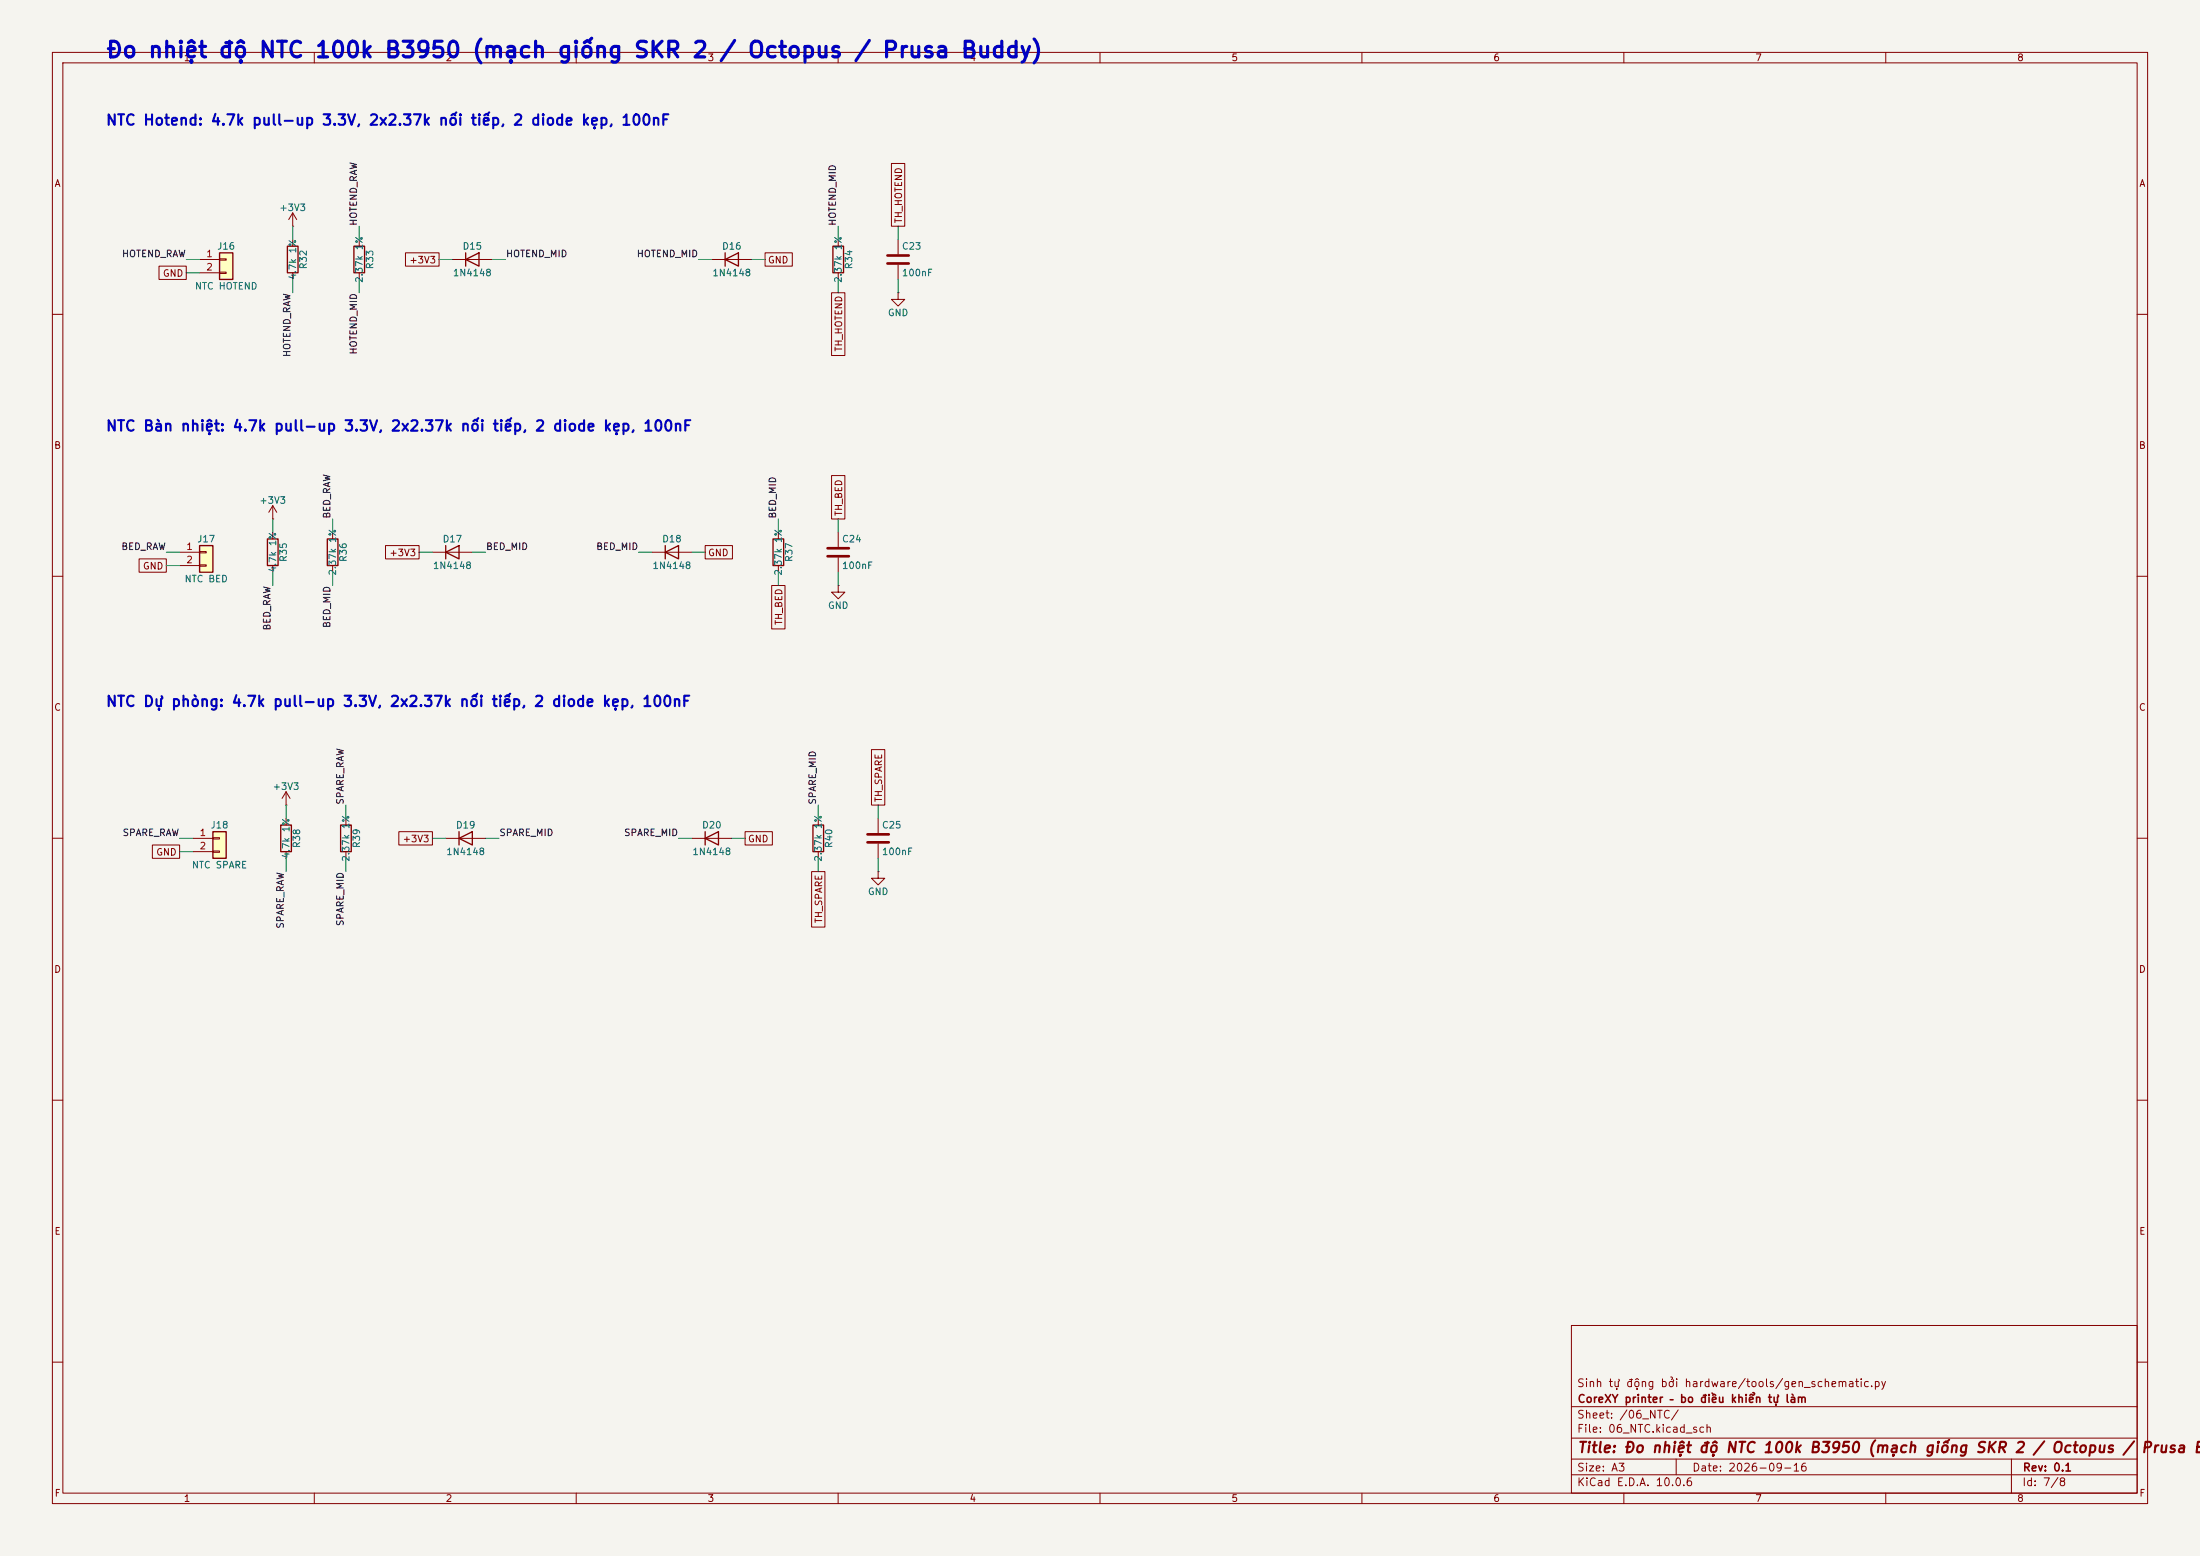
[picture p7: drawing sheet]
(kicad_sch
 (version 20250114)
 (generator "eeschema")
 (generator_version "9.0")
 (paper "A3")
 (title_block
  (title "Đo nhiệt độ NTC 100k B3950 (mạch giống SKR 2 / Octopus / Prusa Buddy)")
  (date "2026-09-16")
  (rev "0.1")
  (company "CoreXY printer – bo điều khiển tự làm")
  (comment 1 "Sinh tự động bởi hardware/tools/gen_schematic.py"))
 (lib_symbols
  (symbol "Connector_Generic:Conn_01x02"
   (pin_names
    (offset 1.016) (hide yes)) (exclude_from_sim no) (in_bom yes) (on_board yes)
   (in_pos_files yes)
   (duplicate_pin_numbers_are_jumpers no)
   (property "Reference" "J" (at 0 2.54 0) (show_name no) (do_not_autoplace no) (effects (font (size 1.27 1.27))))
   (property "Value" "Conn_01x02" (at 0 -5.08 0) (show_name no) (do_not_autoplace no) (effects (font (size 1.27 1.27))))
   (property "Footprint" "" (at 0 0 0) (show_name no) (do_not_autoplace no) (hide yes) (effects (font (size 1.27 1.27))))
   (property "Datasheet" "" (at 0 0 0) (show_name no) (do_not_autoplace no) (hide yes) (effects (font (size 1.27 1.27))))
   (property "Description" "Generic connector, single row, 01x02, script generated (kicad-library-utils/schlib/autogen/connector/)" (at 0 0 0) (show_name no) (do_not_autoplace no) (hide yes) (effects (font (size 1.27 1.27))))
   (symbol "Conn_01x02_1_1"
    (rectangle (start -1.27 1.27) (end 1.27 -3.81) (stroke (width 0.254) (type default)) (fill (type background)))
    (rectangle (start -1.27 0.127) (end 0 -0.127) (stroke (width 0.1524) (type default)) (fill (type none)))
    (rectangle (start -1.27 -2.413) (end 0 -2.667) (stroke (width 0.1524) (type default)) (fill (type none)))
    (pin passive line (at -5.08 0 0) (length 3.81) (name "Pin_1" (effects (font (size 1.27 1.27)))) (number "1" (effects (font (size 1.27 1.27)))))
    (pin passive line (at -5.08 -2.54 0) (length 3.81) (name "Pin_2" (effects (font (size 1.27 1.27)))) (number "2" (effects (font (size 1.27 1.27))))))
   (embedded_fonts no))
  (symbol "Device:R"
   (pin_numbers (hide yes))
   (pin_names
    (offset 0)) (exclude_from_sim no) (in_bom yes) (on_board yes)
   (in_pos_files yes)
   (duplicate_pin_numbers_are_jumpers no)
   (property "Reference" "R" (at 2.032 0 90) (show_name no) (do_not_autoplace no) (effects (font (size 1.27 1.27))))
   (property "Value" "R" (at 0 0 90) (show_name no) (do_not_autoplace no) (effects (font (size 1.27 1.27))))
   (property "Footprint" "" (at -1.778 0 90) (show_name no) (do_not_autoplace no) (hide yes) (effects (font (size 1.27 1.27))))
   (property "Datasheet" "" (at 0 0 0) (show_name no) (do_not_autoplace no) (hide yes) (effects (font (size 1.27 1.27))))
   (property "Description" "Resistor" (at 0 0 0) (show_name no) (do_not_autoplace no) (hide yes) (effects (font (size 1.27 1.27))))
   (symbol "R_0_1"
    (rectangle (start -1.016 -2.54) (end 1.016 2.54) (stroke (width 0.254) (type default)) (fill (type none))))
   (symbol "R_1_1"
    (pin passive line (at 0 3.81 270) (length 1.27) (name "" (effects (font (size 1.27 1.27)))) (number "1" (effects (font (size 1.27 1.27)))))
    (pin passive line (at 0 -3.81 90) (length 1.27) (name "" (effects (font (size 1.27 1.27)))) (number "2" (effects (font (size 1.27 1.27))))))
   (embedded_fonts no))
  (symbol "Device:D"
   (pin_numbers (hide yes))
   (pin_names
    (offset 1.016) (hide yes)) (exclude_from_sim no) (in_bom yes) (on_board yes)
   (in_pos_files yes)
   (duplicate_pin_numbers_are_jumpers no)
   (property "Reference" "D" (at 0 2.54 0) (show_name no) (do_not_autoplace no) (effects (font (size 1.27 1.27))))
   (property "Value" "D" (at 0 -2.54 0) (show_name no) (do_not_autoplace no) (effects (font (size 1.27 1.27))))
   (property "Footprint" "" (at 0 0 0) (show_name no) (do_not_autoplace no) (hide yes) (effects (font (size 1.27 1.27))))
   (property "Datasheet" "" (at 0 0 0) (show_name no) (do_not_autoplace no) (hide yes) (effects (font (size 1.27 1.27))))
   (property "Description" "Diode" (at 0 0 0) (show_name no) (do_not_autoplace no) (hide yes) (effects (font (size 1.27 1.27))))
   (property "Sim.Device" "D" (at 0 0 0) (show_name no) (do_not_autoplace no) (hide yes) (effects (font (size 1.27 1.27))))
   (property "Sim.Pins" "1=K 2=A" (at 0 0 0) (show_name no) (do_not_autoplace no) (hide yes) (effects (font (size 1.27 1.27))))
   (symbol "D_0_1"
    (polyline (pts (xy -1.27 1.27) (xy -1.27 -1.27)) (stroke (width 0.254) (type default)) (fill (type none)))
    (polyline (pts (xy 1.27 1.27) (xy 1.27 -1.27) (xy -1.27 0) (xy 1.27 1.27)) (stroke (width 0.254) (type default)) (fill (type none)))
    (polyline (pts (xy 1.27 0) (xy -1.27 0)) (stroke (width 0) (type default)) (fill (type none))))
   (symbol "D_1_1"
    (pin passive line (at -3.81 0 0) (length 2.54) (name "K" (effects (font (size 1.27 1.27)))) (number "1" (effects (font (size 1.27 1.27)))))
    (pin passive line (at 3.81 0 180) (length 2.54) (name "A" (effects (font (size 1.27 1.27)))) (number "2" (effects (font (size 1.27 1.27))))))
   (embedded_fonts no))
  (symbol "Device:C"
   (pin_numbers (hide yes))
   (pin_names
    (offset 0.254)) (exclude_from_sim no) (in_bom yes) (on_board yes)
   (in_pos_files yes)
   (duplicate_pin_numbers_are_jumpers no)
   (property "Reference" "C" (at 0.635 2.54 0) (show_name no) (do_not_autoplace no) (effects (font (size 1.27 1.27)) (justify left)))
   (property "Value" "C" (at 0.635 -2.54 0) (show_name no) (do_not_autoplace no) (effects (font (size 1.27 1.27)) (justify left)))
   (property "Footprint" "" (at 0.9652 -3.81 0) (show_name no) (do_not_autoplace no) (hide yes) (effects (font (size 1.27 1.27))))
   (property "Datasheet" "" (at 0 0 0) (show_name no) (do_not_autoplace no) (hide yes) (effects (font (size 1.27 1.27))))
   (property "Description" "Unpolarized capacitor" (at 0 0 0) (show_name no) (do_not_autoplace no) (hide yes) (effects (font (size 1.27 1.27))))
   (symbol "C_0_1"
    (polyline (pts (xy -2.032 0.762) (xy 2.032 0.762)) (stroke (width 0.508) (type default)) (fill (type none)))
    (polyline (pts (xy -2.032 -0.762) (xy 2.032 -0.762)) (stroke (width 0.508) (type default)) (fill (type none))))
   (symbol "C_1_1"
    (pin passive line (at 0 3.81 270) (length 2.794) (name "" (effects (font (size 1.27 1.27)))) (number "1" (effects (font (size 1.27 1.27)))))
    (pin passive line (at 0 -3.81 90) (length 2.794) (name "" (effects (font (size 1.27 1.27)))) (number "2" (effects (font (size 1.27 1.27))))))
   (embedded_fonts no))
  (symbol "power:+3V3"
   (power global)
   (pin_numbers (hide yes))
   (pin_names
    (offset 0) (hide yes)) (exclude_from_sim no) (in_bom yes) (on_board yes)
   (in_pos_files yes)
   (duplicate_pin_numbers_are_jumpers no)
   (property "Reference" "#PWR" (at 0 -3.81 0) (show_name no) (do_not_autoplace no) (hide yes) (effects (font (size 1.27 1.27))))
   (property "Value" "+3V3" (at 0 3.556 0) (show_name no) (do_not_autoplace no) (effects (font (size 1.27 1.27))))
   (property "Footprint" "" (at 0 0 0) (show_name no) (do_not_autoplace no) (hide yes) (effects (font (size 1.27 1.27))))
   (property "Datasheet" "" (at 0 0 0) (show_name no) (do_not_autoplace no) (hide yes) (effects (font (size 1.27 1.27))))
   (property "Description" "Power symbol creates a global label with name \"+3V3\"" (at 0 0 0) (show_name no) (do_not_autoplace no) (hide yes) (effects (font (size 1.27 1.27))))
   (symbol "+3V3_0_1"
    (polyline (pts (xy -0.762 1.27) (xy 0 2.54)) (stroke (width 0) (type default)) (fill (type none)))
    (polyline (pts (xy 0 2.54) (xy 0.762 1.27)) (stroke (width 0) (type default)) (fill (type none)))
    (polyline (pts (xy 0 0) (xy 0 2.54)) (stroke (width 0) (type default)) (fill (type none))))
   (symbol "+3V3_1_1"
    (pin power_in line (at 0 0 90) (length 0) (name "" (effects (font (size 1.27 1.27)))) (number "1" (effects (font (size 1.27 1.27))))))
   (embedded_fonts no))
  (symbol "power:GND"
   (power global)
   (pin_numbers (hide yes))
   (pin_names
    (offset 0) (hide yes)) (exclude_from_sim no) (in_bom yes) (on_board yes)
   (in_pos_files yes)
   (duplicate_pin_numbers_are_jumpers no)
   (property "Reference" "#PWR" (at 0 -6.35 0) (show_name no) (do_not_autoplace no) (hide yes) (effects (font (size 1.27 1.27))))
   (property "Value" "GND" (at 0 -3.81 0) (show_name no) (do_not_autoplace no) (effects (font (size 1.27 1.27))))
   (property "Footprint" "" (at 0 0 0) (show_name no) (do_not_autoplace no) (hide yes) (effects (font (size 1.27 1.27))))
   (property "Datasheet" "" (at 0 0 0) (show_name no) (do_not_autoplace no) (hide yes) (effects (font (size 1.27 1.27))))
   (property "Description" "Power symbol creates a global label with name \"GND\" , ground" (at 0 0 0) (show_name no) (do_not_autoplace no) (hide yes) (effects (font (size 1.27 1.27))))
   (symbol "GND_0_1"
    (polyline (pts (xy 0 0) (xy 0 -1.27) (xy 1.27 -1.27) (xy 0 -2.54) (xy -1.27 -1.27) (xy 0 -1.27)) (stroke (width 0) (type default)) (fill (type none))))
   (symbol "GND_1_1"
    (pin power_in line (at 0 0 270) (length 0) (name "" (effects (font (size 1.27 1.27)))) (number "1" (effects (font (size 1.27 1.27))))))
   (embedded_fonts no)))
 (text "Đo nhiệt độ NTC 100k B3950 (mạch giống SKR 2 / Octopus / Prusa Buddy)"
  (exclude_from_sim no)
  (at 20 8 0)
  (effects (font (size 3 3)
    (bold yes)) (justify left top)))
 (text "NTC Hotend: 4.7k pull-up 3.3V, 2x2.37k nối tiếp, 2 diode kẹp, 100nF"
  (exclude_from_sim no)
  (at 20 22 0)
  (effects (font (size 2 2)
    (bold yes)) (justify left top)))
 (symbol
  (lib_id "Connector_Generic:Conn_01x02")
  (at 43.18 49.53 0)
  (unit 1)
  (exclude_from_sim no)
  (in_bom yes)
  (on_board yes)
  (dnp no)
  (property "Reference" "J16" (at 43.18 46.99 0) (effects (font (size 1.27 1.27))))
  (property "Value" "NTC HOTEND" (at 43.18 54.61 0) (effects (font (size 1.27 1.27))))
  (property "Footprint" "Connector_JST:JST_XH_B2B-XH-A_1x02_P2.50mm_Vertical" (at 43.18 49.53 0) (effects (font (size 1.27 1.27)) (hide yes)))
  (property "Datasheet" "" (at 43.18 49.53 0) (effects (font (size 1.27 1.27)) (hide yes)))
  (property "Description" "Generic connector, single row, 01x02, script generated (kicad-library-utils/schlib/autogen/connector/)" (at 43.18 49.53 0) (effects (font (size 1.27 1.27)) (hide yes)))
  (pin "1")
  (pin "2"))
 (symbol
  (lib_id "Device:R")
  (at 55.88 49.53 0)
  (unit 1)
  (exclude_from_sim no)
  (in_bom yes)
  (on_board yes)
  (dnp no)
  (property "Reference" "R32" (at 57.912 49.53 90) (effects (font (size 1.27 1.27))))
  (property "Value" "4.7k 1%" (at 55.88 49.53 90) (effects (font (size 1.27 1.27))))
  (property "Footprint" "Resistor_THT:R_Axial_DIN0207_L6.3mm_D2.5mm_P10.16mm_Horizontal" (at 54.102 49.53 90) (effects (font (size 1.27 1.27)) (hide yes)))
  (property "Datasheet" "" (at 55.88 49.53 0) (effects (font (size 1.27 1.27)) (hide yes)))
  (property "Description" "Resistor" (at 55.88 49.53 0) (effects (font (size 1.27 1.27)) (hide yes)))
  (pin "1")
  (pin "2"))
 (symbol
  (lib_id "Device:R")
  (at 68.58 49.53 0)
  (unit 1)
  (exclude_from_sim no)
  (in_bom yes)
  (on_board yes)
  (dnp no)
  (property "Reference" "R33" (at 70.612 49.53 90) (effects (font (size 1.27 1.27))))
  (property "Value" "2.37k 1%" (at 68.58 49.53 90) (effects (font (size 1.27 1.27))))
  (property "Footprint" "Resistor_THT:R_Axial_DIN0207_L6.3mm_D2.5mm_P10.16mm_Horizontal" (at 66.802 49.53 90) (effects (font (size 1.27 1.27)) (hide yes)))
  (property "Datasheet" "" (at 68.58 49.53 0) (effects (font (size 1.27 1.27)) (hide yes)))
  (property "Description" "Resistor" (at 68.58 49.53 0) (effects (font (size 1.27 1.27)) (hide yes)))
  (pin "1")
  (pin "2"))
 (symbol
  (lib_id "Device:D")
  (at 90.17 49.53 0)
  (unit 1)
  (exclude_from_sim no)
  (in_bom yes)
  (on_board yes)
  (dnp no)
  (property "Reference" "D15" (at 90.17 46.99 0) (effects (font (size 1.27 1.27))))
  (property "Value" "1N4148" (at 90.17 52.07 0) (effects (font (size 1.27 1.27))))
  (property "Footprint" "Diode_THT:D_DO-35_SOD27_P7.62mm_Horizontal" (at 90.17 49.53 0) (effects (font (size 1.27 1.27)) (hide yes)))
  (property "Datasheet" "" (at 90.17 49.53 0) (effects (font (size 1.27 1.27)) (hide yes)))
  (property "Description" "Diode" (at 90.17 49.53 0) (effects (font (size 1.27 1.27)) (hide yes)))
  (property "Sim.Device" "D" (at 90.17 49.53 0) (effects (font (size 1.27 1.27)) (hide yes)))
  (property "Sim.Pins" "1=K 2=A" (at 90.17 49.53 0) (effects (font (size 1.27 1.27)) (hide yes)))
  (pin "1")
  (pin "2"))
 (symbol
  (lib_id "Device:D")
  (at 139.7 49.53 0)
  (unit 1)
  (exclude_from_sim no)
  (in_bom yes)
  (on_board yes)
  (dnp no)
  (property "Reference" "D16" (at 139.7 46.99 0) (effects (font (size 1.27 1.27))))
  (property "Value" "1N4148" (at 139.7 52.07 0) (effects (font (size 1.27 1.27))))
  (property "Footprint" "Diode_THT:D_DO-35_SOD27_P7.62mm_Horizontal" (at 139.7 49.53 0) (effects (font (size 1.27 1.27)) (hide yes)))
  (property "Datasheet" "" (at 139.7 49.53 0) (effects (font (size 1.27 1.27)) (hide yes)))
  (property "Description" "Diode" (at 139.7 49.53 0) (effects (font (size 1.27 1.27)) (hide yes)))
  (property "Sim.Device" "D" (at 139.7 49.53 0) (effects (font (size 1.27 1.27)) (hide yes)))
  (property "Sim.Pins" "1=K 2=A" (at 139.7 49.53 0) (effects (font (size 1.27 1.27)) (hide yes)))
  (pin "1")
  (pin "2"))
 (symbol
  (lib_id "Device:R")
  (at 160.02 49.53 0)
  (unit 1)
  (exclude_from_sim no)
  (in_bom yes)
  (on_board yes)
  (dnp no)
  (property "Reference" "R34" (at 162.052 49.53 90) (effects (font (size 1.27 1.27))))
  (property "Value" "2.37k 1%" (at 160.02 49.53 90) (effects (font (size 1.27 1.27))))
  (property "Footprint" "Resistor_THT:R_Axial_DIN0207_L6.3mm_D2.5mm_P10.16mm_Horizontal" (at 158.242 49.53 90) (effects (font (size 1.27 1.27)) (hide yes)))
  (property "Datasheet" "" (at 160.02 49.53 0) (effects (font (size 1.27 1.27)) (hide yes)))
  (property "Description" "Resistor" (at 160.02 49.53 0) (effects (font (size 1.27 1.27)) (hide yes)))
  (pin "1")
  (pin "2"))
 (symbol
  (lib_id "Device:C")
  (at 171.45 49.53 0)
  (unit 1)
  (exclude_from_sim no)
  (in_bom yes)
  (on_board yes)
  (dnp no)
  (property "Reference" "C23" (at 172.085 46.99 0) (effects (font (size 1.27 1.27)) (justify left)))
  (property "Value" "100nF" (at 172.085 52.07 0) (effects (font (size 1.27 1.27)) (justify left)))
  (property "Footprint" "Capacitor_THT:C_Disc_D5.0mm_W2.5mm_P5.00mm" (at 172.4152 53.34 0) (effects (font (size 1.27 1.27)) (hide yes)))
  (property "Datasheet" "" (at 171.45 49.53 0) (effects (font (size 1.27 1.27)) (hide yes)))
  (property "Description" "Unpolarized capacitor" (at 171.45 49.53 0) (effects (font (size 1.27 1.27)) (hide yes)))
  (pin "1")
  (pin "2"))
 (wire
  (pts (xy 38.1 49.53) (xy 35.56 49.53))
  (stroke (width 0) (type default)))
 (label "HOTEND_RAW"
  (at 35.56 49.53 180)
  (effects (font (size 1.27 1.27)) (justify right bottom)))
 (wire
  (pts (xy 38.1 52.07) (xy 35.56 52.07))
  (stroke (width 0) (type default)))
 (global_label "GND"
  (shape passive)
  (at 35.56 52.07 180)
  (fields_autoplaced yes)
  (effects (font (size 1.27 1.27)) (justify right))
  (property "Intersheetrefs" "${INTERSHEET_REFS}" (at 35.56 52.07 0) (effects (font (size 1.27 1.27)) (justify right) (hide yes))))
 (wire
  (pts (xy 55.88 45.72) (xy 55.88 43.18))
  (stroke (width 0) (type default)))
 (symbol
  (lib_id "power:+3V3")
  (at 55.88 43.18 0)
  (unit 1)
  (exclude_from_sim no)
  (in_bom no)
  (on_board yes)
  (dnp no)
  (property "Reference" "#PWR125" (at 55.88 46.99 0) (effects (font (size 1.27 1.27)) (hide yes)))
  (property "Value" "+3V3" (at 55.88 39.624 0) (effects (font (size 1.27 1.27))))
  (property "Footprint" "" (at 55.88 43.18 0) (effects (font (size 1.27 1.27)) (hide yes)))
  (property "Datasheet" "" (at 55.88 43.18 0) (effects (font (size 1.27 1.27)) (hide yes)))
  (property "Description" "Power symbol creates a global label with name \"+3V3\"" (at 55.88 43.18 0) (effects (font (size 1.27 1.27)) (hide yes)))
  (pin "1"))
 (wire
  (pts (xy 55.88 53.34) (xy 55.88 55.88))
  (stroke (width 0) (type default)))
 (label "HOTEND_RAW"
  (at 55.88 55.88 270)
  (effects (font (size 1.27 1.27)) (justify right bottom)))
 (wire
  (pts (xy 68.58 45.72) (xy 68.58 43.18))
  (stroke (width 0) (type default)))
 (label "HOTEND_RAW"
  (at 68.58 43.18 90)
  (effects (font (size 1.27 1.27)) (justify left bottom)))
 (wire
  (pts (xy 68.58 53.34) (xy 68.58 55.88))
  (stroke (width 0) (type default)))
 (label "HOTEND_MID"
  (at 68.58 55.88 270)
  (effects (font (size 1.27 1.27)) (justify right bottom)))
 (wire
  (pts (xy 93.98 49.53) (xy 96.52 49.53))
  (stroke (width 0) (type default)))
 (label "HOTEND_MID"
  (at 96.52 49.53 0)
  (effects (font (size 1.27 1.27)) (justify left bottom)))
 (wire
  (pts (xy 86.36 49.53) (xy 83.82 49.53))
  (stroke (width 0) (type default)))
 (global_label "+3V3"
  (shape passive)
  (at 83.82 49.53 180)
  (fields_autoplaced yes)
  (effects (font (size 1.27 1.27)) (justify right))
  (property "Intersheetrefs" "${INTERSHEET_REFS}" (at 83.82 49.53 0) (effects (font (size 1.27 1.27)) (justify right) (hide yes))))
 (wire
  (pts (xy 143.51 49.53) (xy 146.05 49.53))
  (stroke (width 0) (type default)))
 (global_label "GND"
  (shape passive)
  (at 146.05 49.53 0)
  (fields_autoplaced yes)
  (effects (font (size 1.27 1.27)) (justify left))
  (property "Intersheetrefs" "${INTERSHEET_REFS}" (at 146.05 49.53 0) (effects (font (size 1.27 1.27)) (justify left) (hide yes))))
 (wire
  (pts (xy 135.89 49.53) (xy 133.35 49.53))
  (stroke (width 0) (type default)))
 (label "HOTEND_MID"
  (at 133.35 49.53 180)
  (effects (font (size 1.27 1.27)) (justify right bottom)))
 (wire
  (pts (xy 160.02 45.72) (xy 160.02 43.18))
  (stroke (width 0) (type default)))
 (label "HOTEND_MID"
  (at 160.02 43.18 90)
  (effects (font (size 1.27 1.27)) (justify left bottom)))
 (wire
  (pts (xy 160.02 53.34) (xy 160.02 55.88))
  (stroke (width 0) (type default)))
 (global_label "TH_HOTEND"
  (shape passive)
  (at 160.02 55.88 270)
  (fields_autoplaced yes)
  (effects (font (size 1.27 1.27)) (justify right))
  (property "Intersheetrefs" "${INTERSHEET_REFS}" (at 160.02 55.88 0) (effects (font (size 1.27 1.27)) (justify right) (hide yes))))
 (wire
  (pts (xy 171.45 45.72) (xy 171.45 43.18))
  (stroke (width 0) (type default)))
 (global_label "TH_HOTEND"
  (shape passive)
  (at 171.45 43.18 90)
  (fields_autoplaced yes)
  (effects (font (size 1.27 1.27)) (justify left))
  (property "Intersheetrefs" "${INTERSHEET_REFS}" (at 171.45 43.18 0) (effects (font (size 1.27 1.27)) (justify left) (hide yes))))
 (wire
  (pts (xy 171.45 53.34) (xy 171.45 55.88))
  (stroke (width 0) (type default)))
 (symbol
  (lib_id "power:GND")
  (at 171.45 55.88 0)
  (unit 1)
  (exclude_from_sim no)
  (in_bom no)
  (on_board yes)
  (dnp no)
  (property "Reference" "#PWR126" (at 171.45 62.23 0) (effects (font (size 1.27 1.27)) (hide yes)))
  (property "Value" "GND" (at 171.45 59.69 0) (effects (font (size 1.27 1.27))))
  (property "Footprint" "" (at 171.45 55.88 0) (effects (font (size 1.27 1.27)) (hide yes)))
  (property "Datasheet" "" (at 171.45 55.88 0) (effects (font (size 1.27 1.27)) (hide yes)))
  (property "Description" "Power symbol creates a global label with name \"GND\" , ground" (at 171.45 55.88 0) (effects (font (size 1.27 1.27)) (hide yes)))
  (pin "1"))
 (text "NTC Bàn nhiệt: 4.7k pull-up 3.3V, 2x2.37k nối tiếp, 2 diode kẹp, 100nF"
  (exclude_from_sim no)
  (at 20 80.38 0)
  (effects (font (size 2 2)
    (bold yes)) (justify left top)))
 (symbol
  (lib_id "Connector_Generic:Conn_01x02")
  (at 39.37 105.41 0)
  (unit 1)
  (exclude_from_sim no)
  (in_bom yes)
  (on_board yes)
  (dnp no)
  (property "Reference" "J17" (at 39.37 102.87 0) (effects (font (size 1.27 1.27))))
  (property "Value" "NTC BED" (at 39.37 110.49 0) (effects (font (size 1.27 1.27))))
  (property "Footprint" "Connector_JST:JST_XH_B2B-XH-A_1x02_P2.50mm_Vertical" (at 39.37 105.41 0) (effects (font (size 1.27 1.27)) (hide yes)))
  (property "Datasheet" "" (at 39.37 105.41 0) (effects (font (size 1.27 1.27)) (hide yes)))
  (property "Description" "Generic connector, single row, 01x02, script generated (kicad-library-utils/schlib/autogen/connector/)" (at 39.37 105.41 0) (effects (font (size 1.27 1.27)) (hide yes)))
  (pin "1")
  (pin "2"))
 (symbol
  (lib_id "Device:R")
  (at 52.07 105.41 0)
  (unit 1)
  (exclude_from_sim no)
  (in_bom yes)
  (on_board yes)
  (dnp no)
  (property "Reference" "R35" (at 54.102 105.41 90) (effects (font (size 1.27 1.27))))
  (property "Value" "4.7k 1%" (at 52.07 105.41 90) (effects (font (size 1.27 1.27))))
  (property "Footprint" "Resistor_THT:R_Axial_DIN0207_L6.3mm_D2.5mm_P10.16mm_Horizontal" (at 50.292 105.41 90) (effects (font (size 1.27 1.27)) (hide yes)))
  (property "Datasheet" "" (at 52.07 105.41 0) (effects (font (size 1.27 1.27)) (hide yes)))
  (property "Description" "Resistor" (at 52.07 105.41 0) (effects (font (size 1.27 1.27)) (hide yes)))
  (pin "1")
  (pin "2"))
 (symbol
  (lib_id "Device:R")
  (at 63.5 105.41 0)
  (unit 1)
  (exclude_from_sim no)
  (in_bom yes)
  (on_board yes)
  (dnp no)
  (property "Reference" "R36" (at 65.532 105.41 90) (effects (font (size 1.27 1.27))))
  (property "Value" "2.37k 1%" (at 63.5 105.41 90) (effects (font (size 1.27 1.27))))
  (property "Footprint" "Resistor_THT:R_Axial_DIN0207_L6.3mm_D2.5mm_P10.16mm_Horizontal" (at 61.722 105.41 90) (effects (font (size 1.27 1.27)) (hide yes)))
  (property "Datasheet" "" (at 63.5 105.41 0) (effects (font (size 1.27 1.27)) (hide yes)))
  (property "Description" "Resistor" (at 63.5 105.41 0) (effects (font (size 1.27 1.27)) (hide yes)))
  (pin "1")
  (pin "2"))
 (symbol
  (lib_id "Device:D")
  (at 86.36 105.41 0)
  (unit 1)
  (exclude_from_sim no)
  (in_bom yes)
  (on_board yes)
  (dnp no)
  (property "Reference" "D17" (at 86.36 102.87 0) (effects (font (size 1.27 1.27))))
  (property "Value" "1N4148" (at 86.36 107.95 0) (effects (font (size 1.27 1.27))))
  (property "Footprint" "Diode_THT:D_DO-35_SOD27_P7.62mm_Horizontal" (at 86.36 105.41 0) (effects (font (size 1.27 1.27)) (hide yes)))
  (property "Datasheet" "" (at 86.36 105.41 0) (effects (font (size 1.27 1.27)) (hide yes)))
  (property "Description" "Diode" (at 86.36 105.41 0) (effects (font (size 1.27 1.27)) (hide yes)))
  (property "Sim.Device" "D" (at 86.36 105.41 0) (effects (font (size 1.27 1.27)) (hide yes)))
  (property "Sim.Pins" "1=K 2=A" (at 86.36 105.41 0) (effects (font (size 1.27 1.27)) (hide yes)))
  (pin "1")
  (pin "2"))
 (symbol
  (lib_id "Device:D")
  (at 128.27 105.41 0)
  (unit 1)
  (exclude_from_sim no)
  (in_bom yes)
  (on_board yes)
  (dnp no)
  (property "Reference" "D18" (at 128.27 102.87 0) (effects (font (size 1.27 1.27))))
  (property "Value" "1N4148" (at 128.27 107.95 0) (effects (font (size 1.27 1.27))))
  (property "Footprint" "Diode_THT:D_DO-35_SOD27_P7.62mm_Horizontal" (at 128.27 105.41 0) (effects (font (size 1.27 1.27)) (hide yes)))
  (property "Datasheet" "" (at 128.27 105.41 0) (effects (font (size 1.27 1.27)) (hide yes)))
  (property "Description" "Diode" (at 128.27 105.41 0) (effects (font (size 1.27 1.27)) (hide yes)))
  (property "Sim.Device" "D" (at 128.27 105.41 0) (effects (font (size 1.27 1.27)) (hide yes)))
  (property "Sim.Pins" "1=K 2=A" (at 128.27 105.41 0) (effects (font (size 1.27 1.27)) (hide yes)))
  (pin "1")
  (pin "2"))
 (symbol
  (lib_id "Device:R")
  (at 148.59 105.41 0)
  (unit 1)
  (exclude_from_sim no)
  (in_bom yes)
  (on_board yes)
  (dnp no)
  (property "Reference" "R37" (at 150.622 105.41 90) (effects (font (size 1.27 1.27))))
  (property "Value" "2.37k 1%" (at 148.59 105.41 90) (effects (font (size 1.27 1.27))))
  (property "Footprint" "Resistor_THT:R_Axial_DIN0207_L6.3mm_D2.5mm_P10.16mm_Horizontal" (at 146.812 105.41 90) (effects (font (size 1.27 1.27)) (hide yes)))
  (property "Datasheet" "" (at 148.59 105.41 0) (effects (font (size 1.27 1.27)) (hide yes)))
  (property "Description" "Resistor" (at 148.59 105.41 0) (effects (font (size 1.27 1.27)) (hide yes)))
  (pin "1")
  (pin "2"))
 (symbol
  (lib_id "Device:C")
  (at 160.02 105.41 0)
  (unit 1)
  (exclude_from_sim no)
  (in_bom yes)
  (on_board yes)
  (dnp no)
  (property "Reference" "C24" (at 160.655 102.87 0) (effects (font (size 1.27 1.27)) (justify left)))
  (property "Value" "100nF" (at 160.655 107.95 0) (effects (font (size 1.27 1.27)) (justify left)))
  (property "Footprint" "Capacitor_THT:C_Disc_D5.0mm_W2.5mm_P5.00mm" (at 160.9852 109.22 0) (effects (font (size 1.27 1.27)) (hide yes)))
  (property "Datasheet" "" (at 160.02 105.41 0) (effects (font (size 1.27 1.27)) (hide yes)))
  (property "Description" "Unpolarized capacitor" (at 160.02 105.41 0) (effects (font (size 1.27 1.27)) (hide yes)))
  (pin "1")
  (pin "2"))
 (wire
  (pts (xy 34.29 105.41) (xy 31.75 105.41))
  (stroke (width 0) (type default)))
 (label "BED_RAW"
  (at 31.75 105.41 180)
  (effects (font (size 1.27 1.27)) (justify right bottom)))
 (wire
  (pts (xy 34.29 107.95) (xy 31.75 107.95))
  (stroke (width 0) (type default)))
 (global_label "GND"
  (shape passive)
  (at 31.75 107.95 180)
  (fields_autoplaced yes)
  (effects (font (size 1.27 1.27)) (justify right))
  (property "Intersheetrefs" "${INTERSHEET_REFS}" (at 31.75 107.95 0) (effects (font (size 1.27 1.27)) (justify right) (hide yes))))
 (wire
  (pts (xy 52.07 101.6) (xy 52.07 99.06))
  (stroke (width 0) (type default)))
 (symbol
  (lib_id "power:+3V3")
  (at 52.07 99.06 0)
  (unit 1)
  (exclude_from_sim no)
  (in_bom no)
  (on_board yes)
  (dnp no)
  (property "Reference" "#PWR127" (at 52.07 102.87 0) (effects (font (size 1.27 1.27)) (hide yes)))
  (property "Value" "+3V3" (at 52.07 95.504 0) (effects (font (size 1.27 1.27))))
  (property "Footprint" "" (at 52.07 99.06 0) (effects (font (size 1.27 1.27)) (hide yes)))
  (property "Datasheet" "" (at 52.07 99.06 0) (effects (font (size 1.27 1.27)) (hide yes)))
  (property "Description" "Power symbol creates a global label with name \"+3V3\"" (at 52.07 99.06 0) (effects (font (size 1.27 1.27)) (hide yes)))
  (pin "1"))
 (wire
  (pts (xy 52.07 109.22) (xy 52.07 111.76))
  (stroke (width 0) (type default)))
 (label "BED_RAW"
  (at 52.07 111.76 270)
  (effects (font (size 1.27 1.27)) (justify right bottom)))
 (wire
  (pts (xy 63.5 101.6) (xy 63.5 99.06))
  (stroke (width 0) (type default)))
 (label "BED_RAW"
  (at 63.5 99.06 90)
  (effects (font (size 1.27 1.27)) (justify left bottom)))
 (wire
  (pts (xy 63.5 109.22) (xy 63.5 111.76))
  (stroke (width 0) (type default)))
 (label "BED_MID"
  (at 63.5 111.76 270)
  (effects (font (size 1.27 1.27)) (justify right bottom)))
 (wire
  (pts (xy 90.17 105.41) (xy 92.71 105.41))
  (stroke (width 0) (type default)))
 (label "BED_MID"
  (at 92.71 105.41 0)
  (effects (font (size 1.27 1.27)) (justify left bottom)))
 (wire
  (pts (xy 82.55 105.41) (xy 80.01 105.41))
  (stroke (width 0) (type default)))
 (global_label "+3V3"
  (shape passive)
  (at 80.01 105.41 180)
  (fields_autoplaced yes)
  (effects (font (size 1.27 1.27)) (justify right))
  (property "Intersheetrefs" "${INTERSHEET_REFS}" (at 80.01 105.41 0) (effects (font (size 1.27 1.27)) (justify right) (hide yes))))
 (wire
  (pts (xy 132.08 105.41) (xy 134.62 105.41))
  (stroke (width 0) (type default)))
 (global_label "GND"
  (shape passive)
  (at 134.62 105.41 0)
  (fields_autoplaced yes)
  (effects (font (size 1.27 1.27)) (justify left))
  (property "Intersheetrefs" "${INTERSHEET_REFS}" (at 134.62 105.41 0) (effects (font (size 1.27 1.27)) (justify left) (hide yes))))
 (wire
  (pts (xy 124.46 105.41) (xy 121.92 105.41))
  (stroke (width 0) (type default)))
 (label "BED_MID"
  (at 121.92 105.41 180)
  (effects (font (size 1.27 1.27)) (justify right bottom)))
 (wire
  (pts (xy 148.59 101.6) (xy 148.59 99.06))
  (stroke (width 0) (type default)))
 (label "BED_MID"
  (at 148.59 99.06 90)
  (effects (font (size 1.27 1.27)) (justify left bottom)))
 (wire
  (pts (xy 148.59 109.22) (xy 148.59 111.76))
  (stroke (width 0) (type default)))
 (global_label "TH_BED"
  (shape passive)
  (at 148.59 111.76 270)
  (fields_autoplaced yes)
  (effects (font (size 1.27 1.27)) (justify right))
  (property "Intersheetrefs" "${INTERSHEET_REFS}" (at 148.59 111.76 0) (effects (font (size 1.27 1.27)) (justify right) (hide yes))))
 (wire
  (pts (xy 160.02 101.6) (xy 160.02 99.06))
  (stroke (width 0) (type default)))
 (global_label "TH_BED"
  (shape passive)
  (at 160.02 99.06 90)
  (fields_autoplaced yes)
  (effects (font (size 1.27 1.27)) (justify left))
  (property "Intersheetrefs" "${INTERSHEET_REFS}" (at 160.02 99.06 0) (effects (font (size 1.27 1.27)) (justify left) (hide yes))))
 (wire
  (pts (xy 160.02 109.22) (xy 160.02 111.76))
  (stroke (width 0) (type default)))
 (symbol
  (lib_id "power:GND")
  (at 160.02 111.76 0)
  (unit 1)
  (exclude_from_sim no)
  (in_bom no)
  (on_board yes)
  (dnp no)
  (property "Reference" "#PWR128" (at 160.02 118.11 0) (effects (font (size 1.27 1.27)) (hide yes)))
  (property "Value" "GND" (at 160.02 115.57 0) (effects (font (size 1.27 1.27))))
  (property "Footprint" "" (at 160.02 111.76 0) (effects (font (size 1.27 1.27)) (hide yes)))
  (property "Datasheet" "" (at 160.02 111.76 0) (effects (font (size 1.27 1.27)) (hide yes)))
  (property "Description" "Power symbol creates a global label with name \"GND\" , ground" (at 160.02 111.76 0) (effects (font (size 1.27 1.27)) (hide yes)))
  (pin "1"))
 (text "NTC Dự phòng: 4.7k pull-up 3.3V, 2x2.37k nối tiếp, 2 diode kẹp, 100nF"
  (exclude_from_sim no)
  (at 20 132.96 0)
  (effects (font (size 2 2)
    (bold yes)) (justify left top)))
 (symbol
  (lib_id "Connector_Generic:Conn_01x02")
  (at 41.91 160.02 0)
  (unit 1)
  (exclude_from_sim no)
  (in_bom yes)
  (on_board yes)
  (dnp no)
  (property "Reference" "J18" (at 41.91 157.48 0) (effects (font (size 1.27 1.27))))
  (property "Value" "NTC SPARE" (at 41.91 165.1 0) (effects (font (size 1.27 1.27))))
  (property "Footprint" "Connector_JST:JST_XH_B2B-XH-A_1x02_P2.50mm_Vertical" (at 41.91 160.02 0) (effects (font (size 1.27 1.27)) (hide yes)))
  (property "Datasheet" "" (at 41.91 160.02 0) (effects (font (size 1.27 1.27)) (hide yes)))
  (property "Description" "Generic connector, single row, 01x02, script generated (kicad-library-utils/schlib/autogen/connector/)" (at 41.91 160.02 0) (effects (font (size 1.27 1.27)) (hide yes)))
  (pin "1")
  (pin "2"))
 (symbol
  (lib_id "Device:R")
  (at 54.61 160.02 0)
  (unit 1)
  (exclude_from_sim no)
  (in_bom yes)
  (on_board yes)
  (dnp no)
  (property "Reference" "R38" (at 56.642 160.02 90) (effects (font (size 1.27 1.27))))
  (property "Value" "4.7k 1%" (at 54.61 160.02 90) (effects (font (size 1.27 1.27))))
  (property "Footprint" "Resistor_THT:R_Axial_DIN0207_L6.3mm_D2.5mm_P10.16mm_Horizontal" (at 52.832 160.02 90) (effects (font (size 1.27 1.27)) (hide yes)))
  (property "Datasheet" "" (at 54.61 160.02 0) (effects (font (size 1.27 1.27)) (hide yes)))
  (property "Description" "Resistor" (at 54.61 160.02 0) (effects (font (size 1.27 1.27)) (hide yes)))
  (pin "1")
  (pin "2"))
 (symbol
  (lib_id "Device:R")
  (at 66.04 160.02 0)
  (unit 1)
  (exclude_from_sim no)
  (in_bom yes)
  (on_board yes)
  (dnp no)
  (property "Reference" "R39" (at 68.072 160.02 90) (effects (font (size 1.27 1.27))))
  (property "Value" "2.37k 1%" (at 66.04 160.02 90) (effects (font (size 1.27 1.27))))
  (property "Footprint" "Resistor_THT:R_Axial_DIN0207_L6.3mm_D2.5mm_P10.16mm_Horizontal" (at 64.262 160.02 90) (effects (font (size 1.27 1.27)) (hide yes)))
  (property "Datasheet" "" (at 66.04 160.02 0) (effects (font (size 1.27 1.27)) (hide yes)))
  (property "Description" "Resistor" (at 66.04 160.02 0) (effects (font (size 1.27 1.27)) (hide yes)))
  (pin "1")
  (pin "2"))
 (symbol
  (lib_id "Device:D")
  (at 88.9 160.02 0)
  (unit 1)
  (exclude_from_sim no)
  (in_bom yes)
  (on_board yes)
  (dnp no)
  (property "Reference" "D19" (at 88.9 157.48 0) (effects (font (size 1.27 1.27))))
  (property "Value" "1N4148" (at 88.9 162.56 0) (effects (font (size 1.27 1.27))))
  (property "Footprint" "Diode_THT:D_DO-35_SOD27_P7.62mm_Horizontal" (at 88.9 160.02 0) (effects (font (size 1.27 1.27)) (hide yes)))
  (property "Datasheet" "" (at 88.9 160.02 0) (effects (font (size 1.27 1.27)) (hide yes)))
  (property "Description" "Diode" (at 88.9 160.02 0) (effects (font (size 1.27 1.27)) (hide yes)))
  (property "Sim.Device" "D" (at 88.9 160.02 0) (effects (font (size 1.27 1.27)) (hide yes)))
  (property "Sim.Pins" "1=K 2=A" (at 88.9 160.02 0) (effects (font (size 1.27 1.27)) (hide yes)))
  (pin "1")
  (pin "2"))
 (symbol
  (lib_id "Device:D")
  (at 135.89 160.02 0)
  (unit 1)
  (exclude_from_sim no)
  (in_bom yes)
  (on_board yes)
  (dnp no)
  (property "Reference" "D20" (at 135.89 157.48 0) (effects (font (size 1.27 1.27))))
  (property "Value" "1N4148" (at 135.89 162.56 0) (effects (font (size 1.27 1.27))))
  (property "Footprint" "Diode_THT:D_DO-35_SOD27_P7.62mm_Horizontal" (at 135.89 160.02 0) (effects (font (size 1.27 1.27)) (hide yes)))
  (property "Datasheet" "" (at 135.89 160.02 0) (effects (font (size 1.27 1.27)) (hide yes)))
  (property "Description" "Diode" (at 135.89 160.02 0) (effects (font (size 1.27 1.27)) (hide yes)))
  (property "Sim.Device" "D" (at 135.89 160.02 0) (effects (font (size 1.27 1.27)) (hide yes)))
  (property "Sim.Pins" "1=K 2=A" (at 135.89 160.02 0) (effects (font (size 1.27 1.27)) (hide yes)))
  (pin "1")
  (pin "2"))
 (symbol
  (lib_id "Device:R")
  (at 156.21 160.02 0)
  (unit 1)
  (exclude_from_sim no)
  (in_bom yes)
  (on_board yes)
  (dnp no)
  (property "Reference" "R40" (at 158.242 160.02 90) (effects (font (size 1.27 1.27))))
  (property "Value" "2.37k 1%" (at 156.21 160.02 90) (effects (font (size 1.27 1.27))))
  (property "Footprint" "Resistor_THT:R_Axial_DIN0207_L6.3mm_D2.5mm_P10.16mm_Horizontal" (at 154.432 160.02 90) (effects (font (size 1.27 1.27)) (hide yes)))
  (property "Datasheet" "" (at 156.21 160.02 0) (effects (font (size 1.27 1.27)) (hide yes)))
  (property "Description" "Resistor" (at 156.21 160.02 0) (effects (font (size 1.27 1.27)) (hide yes)))
  (pin "1")
  (pin "2"))
 (symbol
  (lib_id "Device:C")
  (at 167.64 160.02 0)
  (unit 1)
  (exclude_from_sim no)
  (in_bom yes)
  (on_board yes)
  (dnp no)
  (property "Reference" "C25" (at 168.275 157.48 0) (effects (font (size 1.27 1.27)) (justify left)))
  (property "Value" "100nF" (at 168.275 162.56 0) (effects (font (size 1.27 1.27)) (justify left)))
  (property "Footprint" "Capacitor_THT:C_Disc_D5.0mm_W2.5mm_P5.00mm" (at 168.6052 163.83 0) (effects (font (size 1.27 1.27)) (hide yes)))
  (property "Datasheet" "" (at 167.64 160.02 0) (effects (font (size 1.27 1.27)) (hide yes)))
  (property "Description" "Unpolarized capacitor" (at 167.64 160.02 0) (effects (font (size 1.27 1.27)) (hide yes)))
  (pin "1")
  (pin "2"))
 (wire
  (pts (xy 36.83 160.02) (xy 34.29 160.02))
  (stroke (width 0) (type default)))
 (label "SPARE_RAW"
  (at 34.29 160.02 180)
  (effects (font (size 1.27 1.27)) (justify right bottom)))
 (wire
  (pts (xy 36.83 162.56) (xy 34.29 162.56))
  (stroke (width 0) (type default)))
 (global_label "GND"
  (shape passive)
  (at 34.29 162.56 180)
  (fields_autoplaced yes)
  (effects (font (size 1.27 1.27)) (justify right))
  (property "Intersheetrefs" "${INTERSHEET_REFS}" (at 34.29 162.56 0) (effects (font (size 1.27 1.27)) (justify right) (hide yes))))
 (wire
  (pts (xy 54.61 156.21) (xy 54.61 153.67))
  (stroke (width 0) (type default)))
 (symbol
  (lib_id "power:+3V3")
  (at 54.61 153.67 0)
  (unit 1)
  (exclude_from_sim no)
  (in_bom no)
  (on_board yes)
  (dnp no)
  (property "Reference" "#PWR129" (at 54.61 157.48 0) (effects (font (size 1.27 1.27)) (hide yes)))
  (property "Value" "+3V3" (at 54.61 150.114 0) (effects (font (size 1.27 1.27))))
  (property "Footprint" "" (at 54.61 153.67 0) (effects (font (size 1.27 1.27)) (hide yes)))
  (property "Datasheet" "" (at 54.61 153.67 0) (effects (font (size 1.27 1.27)) (hide yes)))
  (property "Description" "Power symbol creates a global label with name \"+3V3\"" (at 54.61 153.67 0) (effects (font (size 1.27 1.27)) (hide yes)))
  (pin "1"))
 (wire
  (pts (xy 54.61 163.83) (xy 54.61 166.37))
  (stroke (width 0) (type default)))
 (label "SPARE_RAW"
  (at 54.61 166.37 270)
  (effects (font (size 1.27 1.27)) (justify right bottom)))
 (wire
  (pts (xy 66.04 156.21) (xy 66.04 153.67))
  (stroke (width 0) (type default)))
 (label "SPARE_RAW"
  (at 66.04 153.67 90)
  (effects (font (size 1.27 1.27)) (justify left bottom)))
 (wire
  (pts (xy 66.04 163.83) (xy 66.04 166.37))
  (stroke (width 0) (type default)))
 (label "SPARE_MID"
  (at 66.04 166.37 270)
  (effects (font (size 1.27 1.27)) (justify right bottom)))
 (wire
  (pts (xy 92.71 160.02) (xy 95.25 160.02))
  (stroke (width 0) (type default)))
 (label "SPARE_MID"
  (at 95.25 160.02 0)
  (effects (font (size 1.27 1.27)) (justify left bottom)))
 (wire
  (pts (xy 85.09 160.02) (xy 82.55 160.02))
  (stroke (width 0) (type default)))
 (global_label "+3V3"
  (shape passive)
  (at 82.55 160.02 180)
  (fields_autoplaced yes)
  (effects (font (size 1.27 1.27)) (justify right))
  (property "Intersheetrefs" "${INTERSHEET_REFS}" (at 82.55 160.02 0) (effects (font (size 1.27 1.27)) (justify right) (hide yes))))
 (wire
  (pts (xy 139.7 160.02) (xy 142.24 160.02))
  (stroke (width 0) (type default)))
 (global_label "GND"
  (shape passive)
  (at 142.24 160.02 0)
  (fields_autoplaced yes)
  (effects (font (size 1.27 1.27)) (justify left))
  (property "Intersheetrefs" "${INTERSHEET_REFS}" (at 142.24 160.02 0) (effects (font (size 1.27 1.27)) (justify left) (hide yes))))
 (wire
  (pts (xy 132.08 160.02) (xy 129.54 160.02))
  (stroke (width 0) (type default)))
 (label "SPARE_MID"
  (at 129.54 160.02 180)
  (effects (font (size 1.27 1.27)) (justify right bottom)))
 (wire
  (pts (xy 156.21 156.21) (xy 156.21 153.67))
  (stroke (width 0) (type default)))
 (label "SPARE_MID"
  (at 156.21 153.67 90)
  (effects (font (size 1.27 1.27)) (justify left bottom)))
 (wire
  (pts (xy 156.21 163.83) (xy 156.21 166.37))
  (stroke (width 0) (type default)))
 (global_label "TH_SPARE"
  (shape passive)
  (at 156.21 166.37 270)
  (fields_autoplaced yes)
  (effects (font (size 1.27 1.27)) (justify right))
  (property "Intersheetrefs" "${INTERSHEET_REFS}" (at 156.21 166.37 0) (effects (font (size 1.27 1.27)) (justify right) (hide yes))))
 (wire
  (pts (xy 167.64 156.21) (xy 167.64 153.67))
  (stroke (width 0) (type default)))
 (global_label "TH_SPARE"
  (shape passive)
  (at 167.64 153.67 90)
  (fields_autoplaced yes)
  (effects (font (size 1.27 1.27)) (justify left))
  (property "Intersheetrefs" "${INTERSHEET_REFS}" (at 167.64 153.67 0) (effects (font (size 1.27 1.27)) (justify left) (hide yes))))
 (wire
  (pts (xy 167.64 163.83) (xy 167.64 166.37))
  (stroke (width 0) (type default)))
 (symbol
  (lib_id "power:GND")
  (at 167.64 166.37 0)
  (unit 1)
  (exclude_from_sim no)
  (in_bom no)
  (on_board yes)
  (dnp no)
  (property "Reference" "#PWR130" (at 167.64 172.72 0) (effects (font (size 1.27 1.27)) (hide yes)))
  (property "Value" "GND" (at 167.64 170.18 0) (effects (font (size 1.27 1.27))))
  (property "Footprint" "" (at 167.64 166.37 0) (effects (font (size 1.27 1.27)) (hide yes)))
  (property "Datasheet" "" (at 167.64 166.37 0) (effects (font (size 1.27 1.27)) (hide yes)))
  (property "Description" "Power symbol creates a global label with name \"GND\" , ground" (at 167.64 166.37 0) (effects (font (size 1.27 1.27)) (hide yes)))
  (pin "1"))
 (embedded_fonts no))
